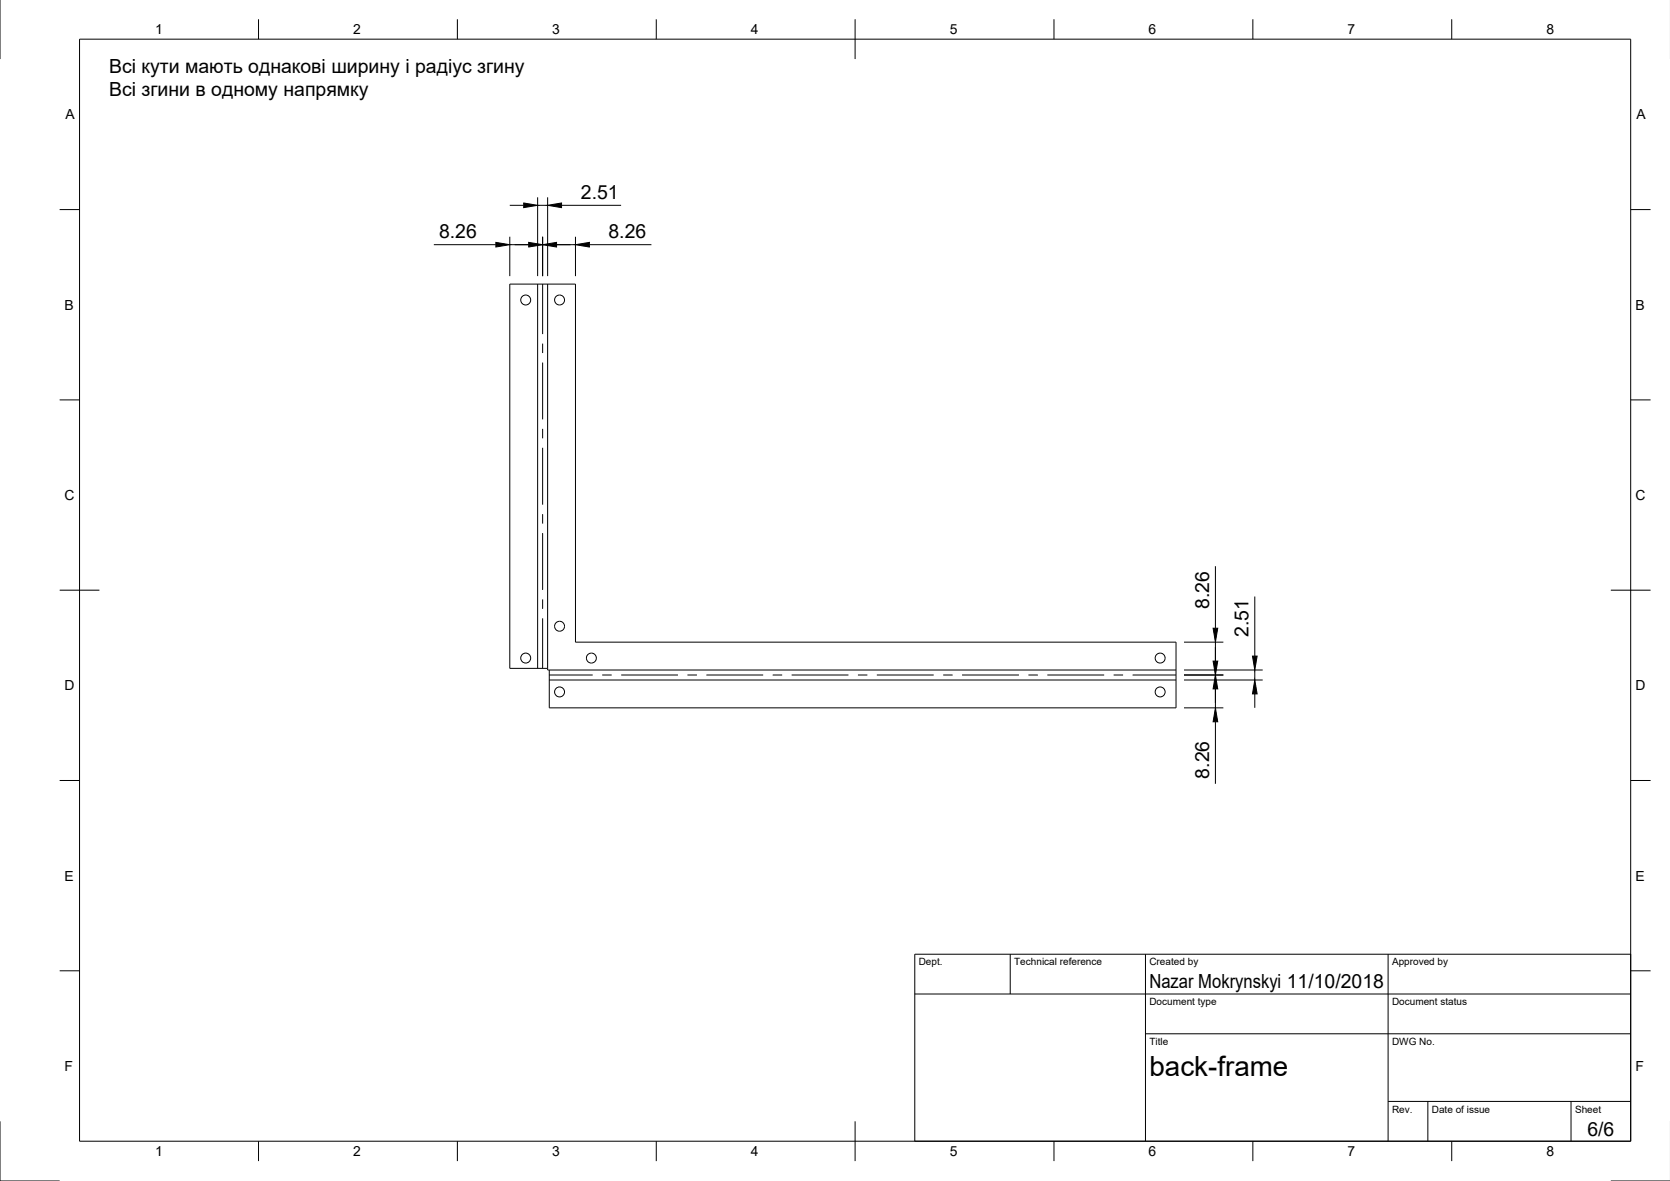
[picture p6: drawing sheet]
<svg xmlns="http://www.w3.org/2000/svg" width="420mm" height="297mm" viewBox="0 0 420 297" stroke-linecap="round" stroke-linejoin="round" font-family="sans-serif">
<!-- layer: Visible -->
<g fill="none" stroke="#000" stroke-width=".25">
<path d="M128.3 71.5h16.5v90h151.1v16.5h-157.7v-9.5h-.4v-.4h-9.5z"/>
<circle cx="132.3" cy="75.5" r="1.25"/>
<circle cx="140.8" cy="75.5" r="1.25"/>
<circle cx="140.8" cy="157.5" r="1.25"/>
<circle cx="132.3" cy="165.5" r="1.25"/>
<circle cx="140.8" cy="174" r="1.25"/>
<circle cx="148.8" cy="165.5" r="1.25"/>
<circle cx="291.9" cy="174" r="1.25"/>
<circle cx="291.9" cy="165.5" r="1.25"/>
</g>
<!-- layer: Center Lines -->
<g fill="none" stroke="#000" stroke-width=".25">
<path d="M136.5 71.5v12.5M136.5 86.4v2.4M136.5 91.2v14.3M136.5 107.9v2.3M136.5 112.6v14.3M136.5 129.3v2.4M136.5 134.1v14.3M136.5 150.8v2.3M136.5 155.5v12.6M138.2 169.8h10.9M151.5 169.8h2.4M156.3 169.8h14.3"/>
<path d="M173 169.8h2.3M177.7 169.8h14.3M194.4 169.8h2.4M199.2 169.8h14.3M215.8 169.8h2.4M220.6 169.8h14.3M237.3 169.8h2.4M242.1 169.8h14.3M258.7 169.8h2.4M263.5 169.8h14.3M280.2 169.8h2.4M284.9 169.8h11"/>
</g>
<!-- layer: Visible Narrow -->
<path d="M135.3 71.5v96.6M137.8 71.5v96.6M138.2 171h157.7M138.2 168.5h157.7" fill="none" stroke="#000" stroke-width=".25"/>
<!-- layer: Border -->
<g fill="none" stroke="#000" stroke-width=".25">
<path d="M0 -.1v15M20 9.9h390.3v277.1h-390.3zM65 4.8v5.1M115.1 4.8v5.1M165.1 4.8v5.1M215.1 4.8v10.1M265.2 4.8v5.1M315.2 4.8v5.1M365.2 4.8v5.1M15 52.7h5M410.3 52.7h5M15 100.6h5"/>
<path d="M410.3 100.6h5M15 148.4h10M405.3 148.4h10M15 196.3h5M410.3 196.3h5M15 244.2h5M410.3 244.2h5M0 282v15h15M65 287v5M115.1 287v5M165.1 287v5M215.1 282v10"/>
<path d="M265.2 287v5M315.2 287v5M365.2 287v5M405.3 297h14.9"/>
</g>
<!-- layer: TitleBlock -->
<path d="M230.2 240h180.1v47h-180.1zM230.2 250h180.1M254.2 240v10M288.2 240v47M349.2 240v47M288.2 260h122.1M349.2 277h61.1M359.2 277v10M395.3 277v10" fill="none" stroke="#000" stroke-width=".25"/>
<!-- layer: Dimensions -->
<g fill="none" stroke="#000" stroke-width=".25">
<path d="M128.3 59.5v10M128.3 51.6h3.5M135.3 49.6v19.9M135.3 51.6h2.5M136.5 59.5v10M137.8 49.6v19.9M141.3 51.6h15M144.8 59.5v10M109.2 61.5h15.6M128.3 61.5h16.5M148.3 61.5h15.6M305.8 142.4v15.6"/>
<path d="M315.7 150v15M297.9 169.8h9.9M297.9 161.5h9.9M297.9 178h9.9M297.9 171h19.8M297.9 168.5h19.8M305.8 161.5v16.5M315.7 168.5v2.5M315.7 174.5v3.5M305.8 181.5v15.6"/>
</g>
<path d="M131.8 51.1l3.5 .5-3.5 .6zM137.8 51.6l3.5-.5v1.1zM124.8 61l3.5 .5-3.5 .6zM133 61l3.5 .5-3.5 .6zM136.5 61.5l3.5-.5v1.1zM144.8 61.5l3.5-.5v1.1zM305.2 158h1.2l-.6 3.5zM305.8 169.8l.6 3.5h-1.2zM305.2 166.3h1.2l-.6 3.5zM315.7 171l.6 3.5h-1.2zM315.1 165h1.2l-.6 3.5zM305.8 178l.6 3.5h-1.2z" fill="#000" stroke="#000" stroke-width=".25"/>
<text font-size="7" x="289.2" y="270.5">back-frame</text>
<g font-size="4.9">
<text x="27.5" y="18.3">Всі кути мають однакові ширину і радіус згину</text>
<text x="27.5" y="24.1">Всі згини в одному напрямку</text>
<text x="146.1" y="50.1">2.51</text>
<text x="110.5" y="60">8.26</text>
<text x="153.1" y="60">8.26</text>
<text x="304.2" y="153.2" transform="rotate(-90 304.2 153.2)">8.26</text>
<text x="314.1" y="160.2" transform="rotate(-90 314.1 160.2)">2.51</text>
<text x="304.2" y="195.8" transform="rotate(-90 304.2 195.8)">8.26</text>
<text x="289.2" y="248.5">Nazar Mokrynskyi 11/10/2018</text>
<text x="399.4" y="285.7">6/6</text>
</g>
<g font-size="3.5">
<text x="39" y="8.6">1</text>
<text x="88.9" y="8.6">2</text>
<text x="138.9" y="8.6">3</text>
<text x="188.9" y="8.6">4</text>
<text x="239" y="8.6">5</text>
<text x="288.9" y="8.6">6</text>
<text x="339" y="8.6">7</text>
<text x="389.1" y="8.6">8</text>
<text x="16.4" y="30">A</text>
<text x="411.7" y="30">A</text>
<text x="16.2" y="77.9">B</text>
<text x="411.5" y="77.9">B</text>
<text x="16.3" y="125.8">C</text>
<text x="411.5" y="125.8">C</text>
<text x="16.2" y="173.6">D</text>
<text x="411.5" y="173.6">D</text>
<text x="16.3" y="221.5">E</text>
<text x="411.5" y="221.5">E</text>
<text x="16.3" y="269.4">F</text>
<text x="411.5" y="269.4">F</text>
<text x="39" y="290.8">1</text>
<text x="88.9" y="290.8">2</text>
<text x="138.9" y="290.8">3</text>
<text x="188.9" y="290.8">4</text>
<text x="239" y="290.8">5</text>
<text x="288.9" y="290.8">6</text>
<text x="339" y="290.8">7</text>
<text x="389.1" y="290.8">8</text>
</g>
<g font-size="2.5">
<text x="231.2" y="242.8">Dept.</text>
<text x="255.2" y="242.8">Technical reference</text>
<text x="289.2" y="242.8">Created by</text>
<text x="350.2" y="242.8">Approved by</text>
<text x="289.2" y="252.8">Document type</text>
<text x="350.2" y="252.8">Document status</text>
<text x="289.2" y="262.8">Title</text>
<text x="350.2" y="262.8">DWG No.</text>
<text x="350.2" y="279.8">Rev.</text>
<text x="360.2" y="279.8">Date of issue</text>
<text x="396.3" y="279.8">Sheet</text>
</g>
</svg>
